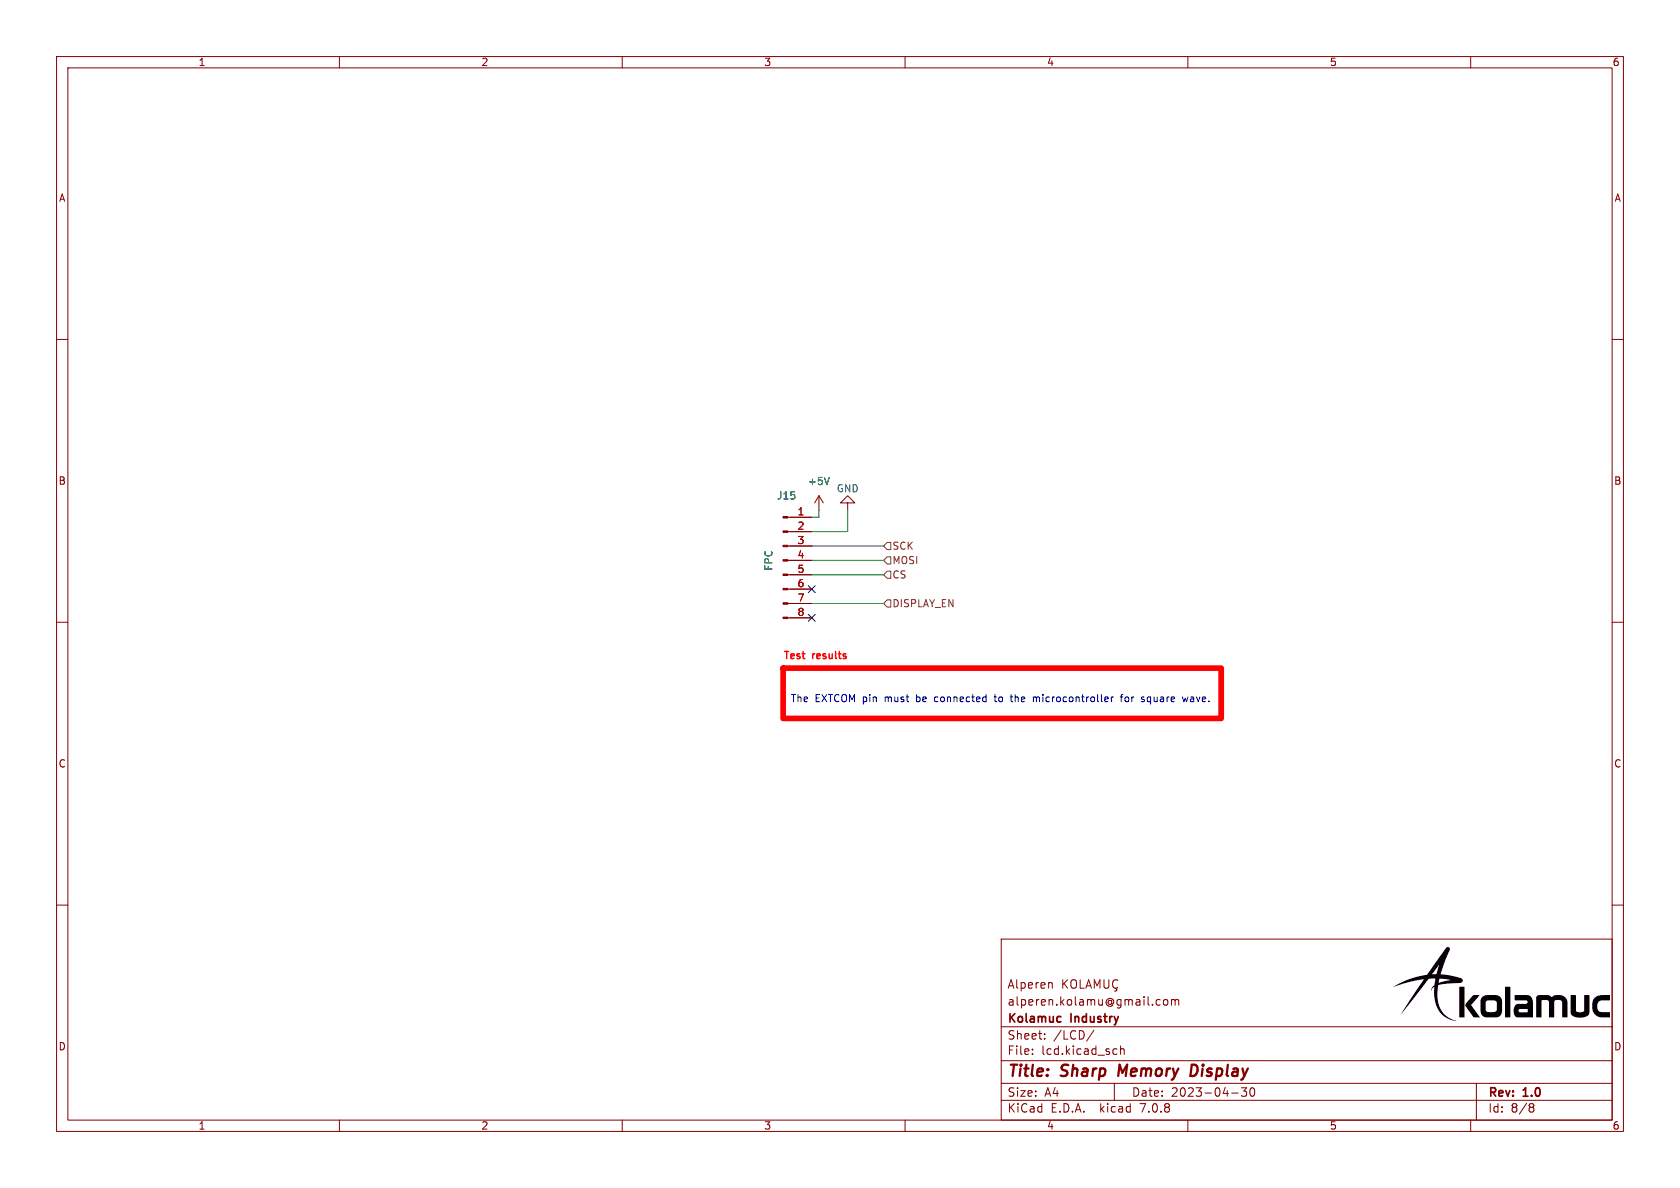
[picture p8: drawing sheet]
(kicad_sch (version 20230121) (generator eeschema)

 (paper "A4")

 (title_block
  (title "Sharp Memory Display")
  (date "2023-04-30")
  (rev "1.0")
  (company "Kolamuc Industry")
  (comment 1 "alperen.kolamu@gmail.com")
  (comment 2 "Alperen KOLAMUÇ"))

 (lib_symbols
  (symbol "Connector:Conn_01x08_Pin" (pin_names (offset 1.016) hide) (in_bom yes) (on_board yes)
   (property "Reference" "J" (at 0 10.16 0) (effects (font (size 1.27 1.27))))
   (property "Value" "Conn_01x08_Pin" (at 0 -12.7 0) (effects (font (size 1.27 1.27))))
   (property "Footprint" "" (at 0 0 0) (effects (font (size 1.27 1.27)) hide))
   (property "Datasheet" "~" (at 0 0 0) (effects (font (size 1.27 1.27)) hide))
   (property "ki_locked" "" (at 0 0 0) (effects (font (size 1.27 1.27))))
   (symbol "Conn_01x08_Pin_1_1"
    (polyline (pts (xy 1.27 -10.16) (xy 0.8636 -10.16)) (stroke (width 0.1524) (type default)) (fill (type none)))
    (polyline (pts (xy 1.27 -7.62) (xy 0.8636 -7.62)) (stroke (width 0.1524) (type default)) (fill (type none)))
    (polyline (pts (xy 1.27 -5.08) (xy 0.8636 -5.08)) (stroke (width 0.1524) (type default)) (fill (type none)))
    (polyline (pts (xy 1.27 -2.54) (xy 0.8636 -2.54)) (stroke (width 0.1524) (type default)) (fill (type none)))
    (polyline (pts (xy 1.27 0) (xy 0.8636 0)) (stroke (width 0.1524) (type default)) (fill (type none)))
    (polyline (pts (xy 1.27 2.54) (xy 0.8636 2.54)) (stroke (width 0.1524) (type default)) (fill (type none)))
    (polyline (pts (xy 1.27 5.08) (xy 0.8636 5.08)) (stroke (width 0.1524) (type default)) (fill (type none)))
    (polyline (pts (xy 1.27 7.62) (xy 0.8636 7.62)) (stroke (width 0.1524) (type default)) (fill (type none)))
    (rectangle (start 0.8636 -10.033) (end 0 -10.287) (stroke (width 0.1524) (type default)) (fill (type outline)))
    (rectangle (start 0.8636 -7.493) (end 0 -7.747) (stroke (width 0.1524) (type default)) (fill (type outline)))
    (rectangle (start 0.8636 -4.953) (end 0 -5.207) (stroke (width 0.1524) (type default)) (fill (type outline)))
    (rectangle (start 0.8636 -2.413) (end 0 -2.667) (stroke (width 0.1524) (type default)) (fill (type outline)))
    (rectangle (start 0.8636 0.127) (end 0 -0.127) (stroke (width 0.1524) (type default)) (fill (type outline)))
    (rectangle (start 0.8636 2.667) (end 0 2.413) (stroke (width 0.1524) (type default)) (fill (type outline)))
    (rectangle (start 0.8636 5.207) (end 0 4.953) (stroke (width 0.1524) (type default)) (fill (type outline)))
    (rectangle (start 0.8636 7.747) (end 0 7.493) (stroke (width 0.1524) (type default)) (fill (type outline)))
    (pin passive line (at 5.08 7.62 180) (length 3.81) (name "Pin_1" (effects (font (size 1.27 1.27)))) (number "1" (effects (font (size 1.27 1.27)))))
    (pin passive line (at 5.08 5.08 180) (length 3.81) (name "Pin_2" (effects (font (size 1.27 1.27)))) (number "2" (effects (font (size 1.27 1.27)))))
    (pin passive line (at 5.08 2.54 180) (length 3.81) (name "Pin_3" (effects (font (size 1.27 1.27)))) (number "3" (effects (font (size 1.27 1.27)))))
    (pin passive line (at 5.08 0 180) (length 3.81) (name "Pin_4" (effects (font (size 1.27 1.27)))) (number "4" (effects (font (size 1.27 1.27)))))
    (pin passive line (at 5.08 -2.54 180) (length 3.81) (name "Pin_5" (effects (font (size 1.27 1.27)))) (number "5" (effects (font (size 1.27 1.27)))))
    (pin passive line (at 5.08 -5.08 180) (length 3.81) (name "Pin_6" (effects (font (size 1.27 1.27)))) (number "6" (effects (font (size 1.27 1.27)))))
    (pin passive line (at 5.08 -7.62 180) (length 3.81) (name "Pin_7" (effects (font (size 1.27 1.27)))) (number "7" (effects (font (size 1.27 1.27)))))
    (pin passive line (at 5.08 -10.16 180) (length 3.81) (name "Pin_8" (effects (font (size 1.27 1.27)))) (number "8" (effects (font (size 1.27 1.27)))))))
  (symbol "power:+5V" (power) (pin_names (offset 0)) (in_bom yes) (on_board yes)
   (property "Reference" "#PWR" (at 0 -3.81 0) (effects (font (size 1.27 1.27)) hide))
   (property "Value" "+5V" (at 0 3.556 0) (effects (font (size 1.27 1.27))))
   (property "Footprint" "" (at 0 0 0) (effects (font (size 1.27 1.27)) hide))
   (property "Datasheet" "" (at 0 0 0) (effects (font (size 1.27 1.27)) hide))
   (symbol "+5V_0_1"
    (polyline (pts (xy -0.762 1.27) (xy 0 2.54)) (stroke (width 0) (type default)) (fill (type none)))
    (polyline (pts (xy 0 0) (xy 0 2.54)) (stroke (width 0) (type default)) (fill (type none)))
    (polyline (pts (xy 0 2.54) (xy 0.762 1.27)) (stroke (width 0) (type default)) (fill (type none))))
   (symbol "+5V_1_1"
    (pin power_in line (at 0 0 90) (length 0) hide (name "+5V" (effects (font (size 1.27 1.27)))) (number "1" (effects (font (size 1.27 1.27)))))))
  (symbol "power:GND" (power) (pin_names (offset 0)) (in_bom yes) (on_board yes)
   (property "Reference" "#PWR" (at 0 -6.35 0) (effects (font (size 1.27 1.27)) hide))
   (property "Value" "GND" (at 0 -3.81 0) (effects (font (size 1.27 1.27))))
   (property "Footprint" "" (at 0 0 0) (effects (font (size 1.27 1.27)) hide))
   (property "Datasheet" "" (at 0 0 0) (effects (font (size 1.27 1.27)) hide))
   (symbol "GND_0_1"
    (polyline (pts (xy 0 0) (xy 0 -1.27) (xy 1.27 -1.27) (xy 0 -2.54) (xy -1.27 -1.27) (xy 0 -1.27)) (stroke (width 0) (type default)) (fill (type none))))
   (symbol "GND_1_1"
    (pin power_in line (at 0 0 270) (length 0) hide (name "GND" (effects (font (size 1.27 1.27)))) (number "1" (effects (font (size 1.27 1.27))))))))


 (no_connect (at 143.51 109.22))
 (no_connect (at 143.51 104.14))

 (wire (pts (xy 156.21 101.6) (xy 143.51 101.6)) (stroke (width 0) (type default)))
 (wire (pts (xy 144.78 91.44) (xy 144.78 90.17)) (stroke (width 0) (type default)))
 (wire (pts (xy 143.51 93.98) (xy 149.86 93.98)) (stroke (width 0) (type default)))
 (wire (pts (xy 143.51 91.44) (xy 144.78 91.44)) (stroke (width 0) (type default)))
 (wire (pts (xy 156.21 106.68) (xy 143.51 106.68)) (stroke (width 0) (type default)))
 (wire (pts (xy 143.51 96.52) (xy 156.21 96.52)) (stroke (width 0) (type default)))
 (wire (pts (xy 143.51 99.06) (xy 156.21 99.06)) (stroke (width 0) (type default)))
 (wire (pts (xy 149.86 93.98) (xy 149.86 90.17)) (stroke (width 0) (type default)))

 (rectangle (start 138.43 118.11) (end 215.9 127) (stroke (width 1) (type default) (color 255 0 0 1)) (fill (type color) (color 255 255 255 1)))

 (image (at 265.43 173.99) (scale 0.438944)
  (data))

 (text "Test results" (at 138.43 116.84 0) (effects (font (size 1.27 1.27) bold (color 255 0 0 1)) (justify left bottom)))
 (text "The EXTCOM pin must be connected to the microcontroller for square wave." (at 139.7 124.46 0) (effects (font (size 1.27 1.27)) (justify left bottom)))

 (hierarchical_label "MOSI" (shape input) (at 156.21 99.06 0) (fields_autoplaced) (effects (font (size 1.27 1.27)) (justify left)))
 (hierarchical_label "CS" (shape input) (at 156.21 101.6 0) (fields_autoplaced) (effects (font (size 1.27 1.27)) (justify left)))
 (hierarchical_label "SCK" (shape input) (at 156.21 96.52 0) (fields_autoplaced) (effects (font (size 1.27 1.27)) (justify left)))
 (hierarchical_label "DISPLAY_EN" (shape input) (at 156.21 106.68 0) (fields_autoplaced) (effects (font (size 1.27 1.27)) (justify left)))

 (symbol (lib_id "power:GND") (at 149.86 90.17 180) (unit 1) (in_bom yes) (on_board yes) (dnp no)
  (property "Reference" "#PWR030" (at 149.86 83.82 0) (effects (font (size 1.27 1.27)) hide))
  (property "Value" "GND" (at 149.86 86.36 0) (effects (font (size 1.27 1.27))))
  (property "Footprint" "" (at 149.86 90.17 0) (effects (font (size 1.27 1.27)) hide))
  (property "Datasheet" "" (at 149.86 90.17 0) (effects (font (size 1.27 1.27)) hide)) (pin "1")
  (instances (project "SharpMemoryDisplayModul" (path "" (reference "#PWR030") (unit 1))) (project "RadiolinkAT9C" (path "" (reference "#PWR?") (unit 1)) (path "" (reference "#PWR077") (unit 1)))))

 (symbol (lib_id "Connector:Conn_01x08_Pin") (at 138.43 99.06 0) (unit 1) (in_bom yes) (on_board yes) (dnp no)
  (property "Reference" "J2" (at 139.065 87.63 0) (effects (font (size 1.27 1.27))))
  (property "Value" "FPC" (at 135.89 99.06 90) (effects (font (size 1.27 1.27))))
  (property "Footprint" "Connector_FFC-FPC:TE_84953-8_1x08-1MP_P1.0mm_Horizontal" (at 138.43 99.06 0) (effects (font (size 1.27 1.27)) hide))
  (property "Datasheet" "./Documents/311B-08LAA-R.pdf" (at 138.43 99.06 0) (effects (font (size 1.27 1.27)) hide))
  (property "Suplier" "Ozdisan" (at 138.43 99.06 0) (effects (font (size 1.27 1.27)) hide))
  (property "Description" "CONN.FPC 8PIN 1.00MM SMT R/A BOTTOM CONTACT" (at 138.43 99.06 0) (effects (font (size 1.27 1.27)) hide))
  (property "Manufacturer" "ATTEND" (at 138.43 99.06 0) (effects (font (size 1.27 1.27)) hide))
  (property "Package-Case" "SMT R/A" (at 138.43 99.06 0) (effects (font (size 1.27 1.27)) hide))
  (property "Suplier Part Number" "311B-08LAA-R" (at 138.43 99.06 0) (effects (font (size 1.27 1.27)) hide))
  (property "URL" "https://b2b.ozdisan.com/konnektor-ve-baglanti-elemanlari/ffc-ve-fpc-serisi-konnektorleri/ffc-ve-fpc-konnektorler/311B-08LAA-R/597582" (at 138.43 99.06 0) (effects (font (size 1.27 1.27)) hide)) (pin "1") (pin "2") (pin "3") (pin "4") (pin "5") (pin "6") (pin "7") (pin "8")
  (instances (project "SharpMemoryDisplayModul" (path "" (reference "J2") (unit 1))) (project "RadiolinkAT9C" (path "" (reference "J15") (unit 1)))))

 (symbol (lib_id "power:+5V") (at 144.78 90.17 0) (unit 1) (in_bom yes) (on_board yes) (dnp no) (fields_autoplaced)
  (property "Reference" "#PWR0137" (at 144.78 93.98 0) (effects (font (size 1.27 1.27)) hide))
  (property "Value" "+5V" (at 144.78 85.09 0) (effects (font (size 1.27 1.27))))
  (property "Footprint" "" (at 144.78 90.17 0) (effects (font (size 1.27 1.27)) hide))
  (property "Datasheet" "" (at 144.78 90.17 0) (effects (font (size 1.27 1.27)) hide)) (pin "1")
  (instances (project "RadiolinkAT9C" (path "" (reference "#PWR0137") (unit 1)) (path "" (reference "#PWR044") (unit 1)) (path "" (reference "#PWR076") (unit 1)) (path "" (reference "#PWR09") (unit 1)) (path "" (reference "#PWR076") (unit 1))))))
